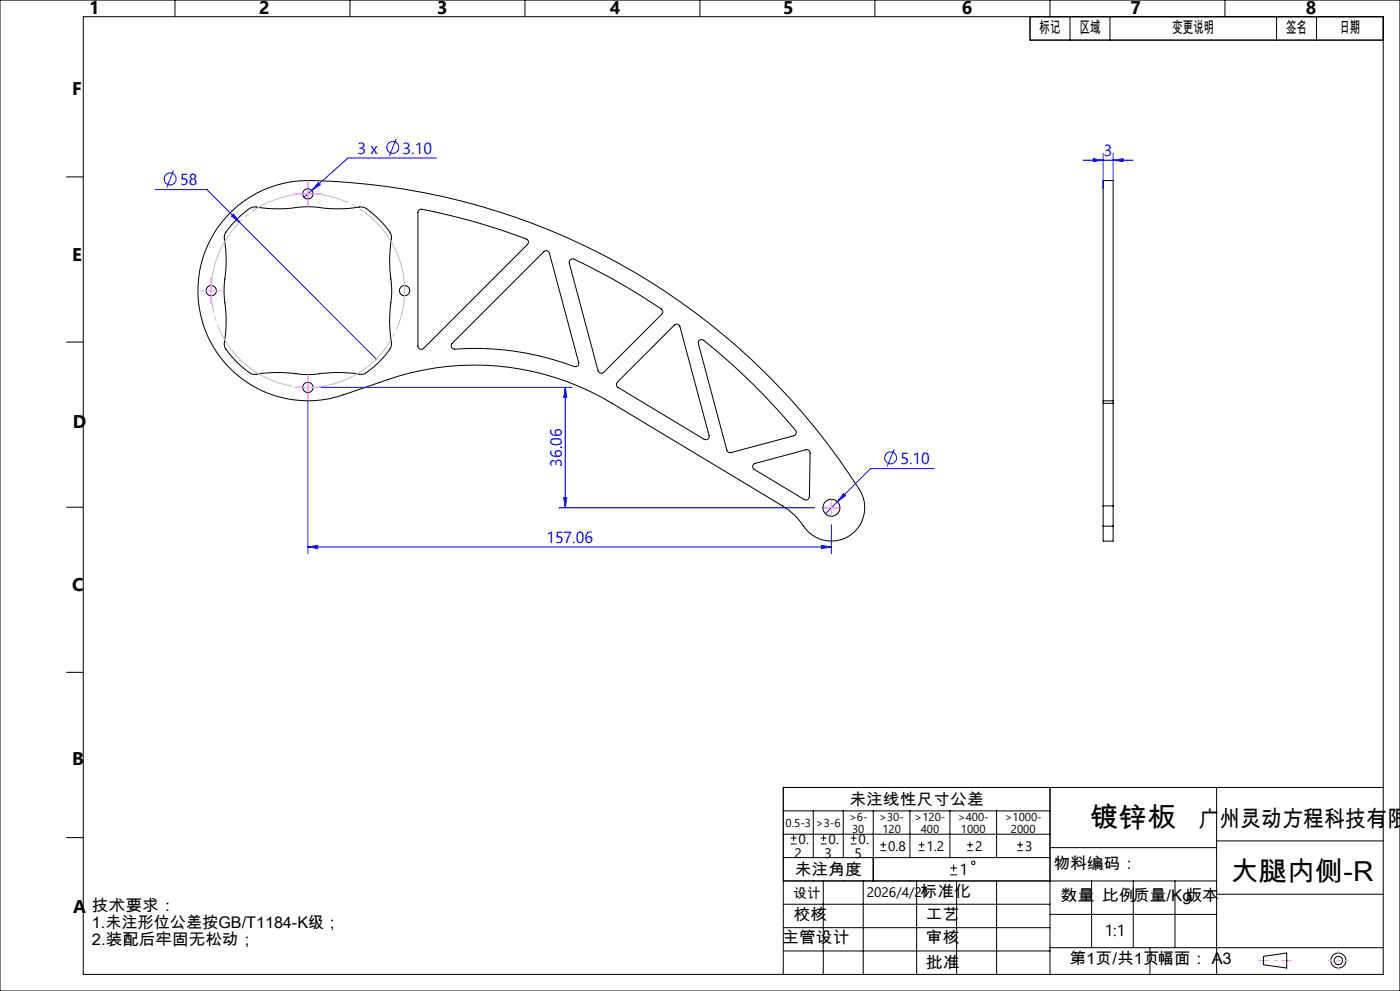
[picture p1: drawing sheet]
<svg xmlns="http://www.w3.org/2000/svg" width="420mm" height="297mm" viewBox="0 0 420 297" stroke-linecap="round" stroke-linejoin="round" font-family="sans-serif">
<g fill="none" stroke="#000" stroke-width=".3">
<path d="M0 0h420v297h-420zM25 5h390v287h-390zM52.5 0v5M105 0v5M157.5 0v5M210 0v5M262.5 0v5M309 5v7h106M315 0v5M321 5v7M333 5v7M367.5 0v5"/>
<path d="M383 5v7M395 5v7M20 53h5M69.5 63.3a33.4 33.4 0 0 1 24.3-9.2 199.7 199.7 0 0 1 164.7 93.8 10.1 10.1 0 0 1-4.7 13.2 10.1 10.1 0 0 1-13.3-4.3l-2.2-2.5-3.6-2.7-51.1-30.7a79.9 79.9 0 0 0-67.3-7.1l-13.2 4.5a33 33 0 0 1-38.9-14 33 33 0 0 1 5.3-41zM71 65.8l3.8-3.3 1.5-.5a49 49 0 0 0 15.2 0h2.6a48.7 48.7 0 0 0 14.6 .1h.2a22.7 22.7 0 0 1 8.5 8.4v.5a48 48 0 0 0 .1 15.3l-.1 2.6a47.1 47.1 0 0 0 0 14.5v.3a22.4 22.4 0 0 1-8.5 8.4l-.5 .1a49 49 0 0 0-15.2 .1l-2.6-.1a48.7 48.7 0 0 0-14.5 0l-.3-.1a23.1 23.1 0 0 1-8.5-8.4v-.5a49.2 49.2 0 0 0-.1-15.2l.1-2.6a48.7 48.7 0 0 0 0-14.6l.5-1.2zM125.7 62.9l.4-.2a167.3 167.3 0 0 1 32.2 9.2l.2 .7-.3 .7-31.1 31.1a.99 .99 0 0 1-1.1 .2 .99 .99 0 0 1-.6-.9v-40.2zM171.1 77.8l.5-.2a164.5 164.5 0 0 1 27.1 15.3l.1 .7-.3 .6-17.4 17.4a1.02 1.02 0 0 1-1.7-.5l-8.6-32.3zM202.3 97.4a1 1 0 0 1 1.7 .5l8.7 32.6a1 1 0 0 1-.3 1.1 1 1 0 0 1-1.2 .1l-25.8-15.6a1.01 1.01 0 0 1-.2-1.6zM20 102.5h5M135.6 102.9l27.6-27.5a1 1 0 0 1 1.6 .5l8.8 32.8a1 1 0 0 1-1.3 1.2 86.1 86.1 0 0 0-36.2-5.3l-.7-.6v-.6zM209.9 101.9l.9-.1a181 181 0 0 1 28.1 27.6l-.2 .7-.5 .5-18.9 5a1.01 1.01 0 0 1-1.2-.7l-8.6-31.9v-.6zM226.1 139.2l15.7-4.4a.99 .99 0 0 1 1.2 1l-.2 13.1a.99 .99 0 0 1-1.5 .8l-15-9-.5-.7z"/>
<path d="M330.9 120.1v-66h3v66M330.9 120.1h3M330.9 120.9h3M330.9 120.1v31.5M333.9 120.1v31.5M20 152h5M330.9 151.6v6.1M330.9 157.7v4.5h3v-4.5M330.9 151.6h3M330.9 157.7h3M333.9 151.6v6.1M20 201.5h5"/>
<path d="M315 236v56M365 236v56M415 236h-180v56M20 251h5M235 243h80M235 250h80M235 257h80M237.2 252.9h1.8M237.2 251.2h1.8M238.1 250.3v1.8M244 243v14M246.2 252.9h1.8"/>
<path d="M246.2 251.2h1.8M247.1 250.3v1.8M253 243v14M255.2 252.9h1.8M255.2 251.2h1.8M256.1 250.3v1.8M262 243v21M264.1 254.9h1.8M264.1 253.2h1.8M265 252.3v1.8M273 243v14M275.6 254.9h1.8"/>
<path d="M275.6 253.2h1.8M276.5 252.3v1.8M285 243v14M286.1 259.1v2.1M290.2 254.9h1.7M290.2 253.2h1.7M291 252.3v1.8M299 243v14M305.2 254.9h1.7M305.2 253.2h1.7M306 252.3v1.8M315 254h50"/>
<path d="M365 252h50M235 264h130M235 278h80M235 271h80M247 264v28M259 264v28M275 264v28M285.1 262.2h2M285.1 260.1h2M287 264v28M299 264v28M315 274h50"/>
<path d="M327.5 264v20M340 264v20M352.5 264v20M365 268h50M235 285h80M315 284h100M345 284v8M379 286.6l7-1v4.5l-7-1z"/>
<circle cx="92.4" cy="58.1" r="1.55"/>
<circle cx="63.4" cy="87.1" r="1.55"/>
<circle cx="121.4" cy="87.1" r="1.55"/>
<circle cx="92.4" cy="116.1" r="1.55"/>
<circle cx="249.4" cy="152.2" r="2.55"/>
<circle cx="292" cy="258.6" r=".52"/>
<circle cx="401.5" cy="287.9" r="1.24"/>
<circle cx="401.5" cy="287.9" r="2.25"/>
</g>
<g fill="none" stroke="#00f" stroke-width=".3">
<path d="M46.6 56.8h15.5l9.8 9.8M52.1 51.1l-2.1 5.1M95.5 54.7l.6 .7-2.6 1.7zM118.9 41.6l-2.1 5.1M130.9 47.4h-26.5l-13.2 11.8M324.9 48h15M327.9 47.6l3 .4-3 .4zM330.9 46v10.5M333.9 48l3-.4v.8zM333.9 46v8.1M69.4 64.8l.7-.6 1.8 2.4zM71.9 66.6l41 41"/>
<path d="M96.4 116.1h75.2M169.6 116.1v36.1M169.6 116.1l.4 3h-.9zM92.4 120.2v45.7M268.2 134.7l-2 5.1M167.6 152.2h76.8M169.1 149.2h.9l-.4 3zM249.4 157.2v8.7M251.2 150.4l-3.6 3.6M253 147.9l.7 .7-2.5 1.8zM280.3 140.4h-19.1l-10 10M92.4 163.9l3-.4v.9z"/>
<path d="M92.4 163.9h157M246.4 163.5l3 .4-3 .5z"/>
<circle cx="51.1" cy="53.6" r="1.79"/>
<circle cx="117.8" cy="44.2" r="1.79"/>
<circle cx="267.2" cy="137.2" r="1.8"/>
</g>
<path d="M120.1 78.6a29 29 0 0 0-48.6-11.7 29 29 0 0 0 13.4 48.2 29 29 0 0 0 35.6-35l-.4-1.5" fill="none" stroke="#c0c0c0" stroke-width=".3" stroke-dasharray="30.5 1.3 1.3 1.3" stroke-dashoffset="9.9" stroke-linecap="butt"/>
<g fill="none" stroke="#f0f" stroke-width=".3" stroke-dasharray="30.5 1.3 1.3 1.3" stroke-linecap="butt">
<path d="M89.9 58.1h-1.6M92.4 55.6v-1.6M94.9 58.1h1.5M92.4 60.6v1.5M60.9 87.1h-1.6M63.4 84.6v-1.6M63.4 89.6v1.5M65.9 87.1h1.5M89.9 116.1h-1.6M92.4 113.6v-1.6M92.4 118.6v1.5M94.9 116.1h1.5"/>
<path d="M249.4 147.2v-.1M254.4 152.2h.1"/>
</g>
<path d="M398.5 287.9h6M401.5 284.9v6" fill="none" stroke="#f0f" stroke-width=".3" stroke-dasharray="30.5 1.3 1.3 1.3" stroke-dashoffset="29.4" stroke-linecap="butt"/>
<path d="M377.5 287.9h10" fill="none" stroke="#f0f" stroke-width=".3" stroke-dasharray="30.5 1.3 1.3 1.3" stroke-dashoffset="27.4" stroke-linecap="butt"/>
<path d="M89.9 58.1h5M92.4 55.6v5M60.9 87.1h5M63.4 84.6v5M89.9 116.1h5M92.4 113.6v5M246.9 152.2h5M249.4 149.7v5" fill="none" stroke="#f0f" stroke-width=".3"/>
<g fill="#00f">
<path d="M69.4 64.8l.7-.6 1.8 2.4z"/>
<path d="M333.9 48l3-.4v.8zM327.9 47.6l3 .4-3 .4z"/>
<path d="M95.5 54.7l-2 2.4 2.6-1.7zM253 147.9l-1.8 2.5 2.5-1.8zM92.4 163.9l3-.4v.9zM246.4 163.5l3 .4-3 .5z"/>
<path d="M169.6 116.1l.4 3h-.9zM169.1 149.2h.9l-.4 3z"/>
</g>
<g font-size="8.2">
<text x="327" y="247.9">镀锌板</text>
<text x="369.2" y="264">大腿内侧-R</text>
</g>
<text font-size="6.9" x="359.5" y="247.8">广州灵动方程科技有限</text>
<g font-size="5.5">
<text x="26.7" y="4.3">1</text>
<text x="77.7" y="4.3">2</text>
<text x="131.2" y="4.3">3</text>
<text x="183" y="4.3">4</text>
<text x="235" y="4.3">5</text>
<text x="288.5" y="4.3">6</text>
<text x="339.2" y="4.3">7</text>
<text x="391.8" y="4.3">8</text>
<text x="21.7" y="28.5">F</text>
<text x="21.7" y="78.1">E</text>
<text x="21.8" y="128.2">D</text>
<text x="21.6" y="177.2">C</text>
<text x="21.7" y="229.3">B</text>
<text x="21.9" y="273.5">A</text>
</g>
<g font-size="4.8">
<text x="311.9" y="9.8">标记</text>
<text x="323.9" y="9.8">区域</text>
<text x="351.7" y="9.8">变更说明</text>
<text x="385.8" y="9.8">签名</text>
<text x="401.8" y="9.8">日期</text>
<text x="254.8" y="241.2">未注线性尺寸公差</text>
<text x="238.4" y="262.2">未注角度</text>
<text x="287.8" y="262.2">1</text>
<text x="316" y="260.5">物料编码：</text>
<text x="276.2" y="268.7">标准化</text>
<text x="27.6" y="273.2">技术要求：</text>
<text x="238.1" y="275.8">校核</text>
<text x="277.8" y="275.8">工艺</text>
<text x="318.3" y="270.1">数量</text>
<text x="330.6" y="270.1">比例质量/Kg版本</text>
<text x="27.6" y="278.2">1.未注形位公差按GB/T1184-K级；</text>
<text x="331.4" y="280.4">1:1</text>
<text x="27.6" y="283.2">2.装配后牢固无松动；</text>
<text x="234.7" y="282.7">主管设计</text>
<text x="277.8" y="282.7">审核</text>
<text x="277.8" y="290">批准</text>
<text x="320.8" y="289">第1页/共1页幅面： A3</text>
</g>
<g font-size="4.8" fill="#00f">
<text x="107.3" y="46.1">3 x</text>
<text x="120.8" y="46.1">3.10</text>
<text x="331.2" y="46.9">3</text>
<text x="54" y="55.5">58</text>
<text x="168.5" y="139.8" transform="rotate(-90 168.5 139.8)">36.06</text>
<text x="270.2" y="139.1">5.10</text>
<text x="163.9" y="162.8">157.06</text>
</g>
<g font-size="4.1">
<text x="238.4" y="257">2</text>
<text x="239.6" y="253">0.</text>
<text x="247.4" y="257">3</text>
<text x="248.6" y="253">0.</text>
<text x="256.4" y="257">5</text>
<text x="257.6" y="253">0.</text>
<text x="266.5" y="255">0.8</text>
<text x="278" y="255">1.2</text>
<text x="292.5" y="255">2</text>
<text x="307.5" y="255">3</text>
<text x="238.1" y="269.2">设计</text>
<text x="260" y="268.8">2026/4/21</text>
</g>
<g font-size="3.4">
<text x="235.7" y="247.7">0.5-3</text>
<text x="244.8" y="247.7">&gt;3-6</text>
<text x="254.7" y="246.1">&gt;6-</text>
<text x="255.6" y="249.6">30</text>
<text x="263.8" y="246.1">&gt;30-</text>
<text x="264.7" y="249.6">120</text>
<text x="274.4" y="246.1">&gt;120-</text>
<text x="276.2" y="249.6">400</text>
<text x="287.4" y="246.1">&gt;400-</text>
<text x="288.3" y="249.6">1000</text>
<text x="301.4" y="246.1">&gt;1000-</text>
<text x="303.3" y="249.6">2000</text>
</g>
</svg>
